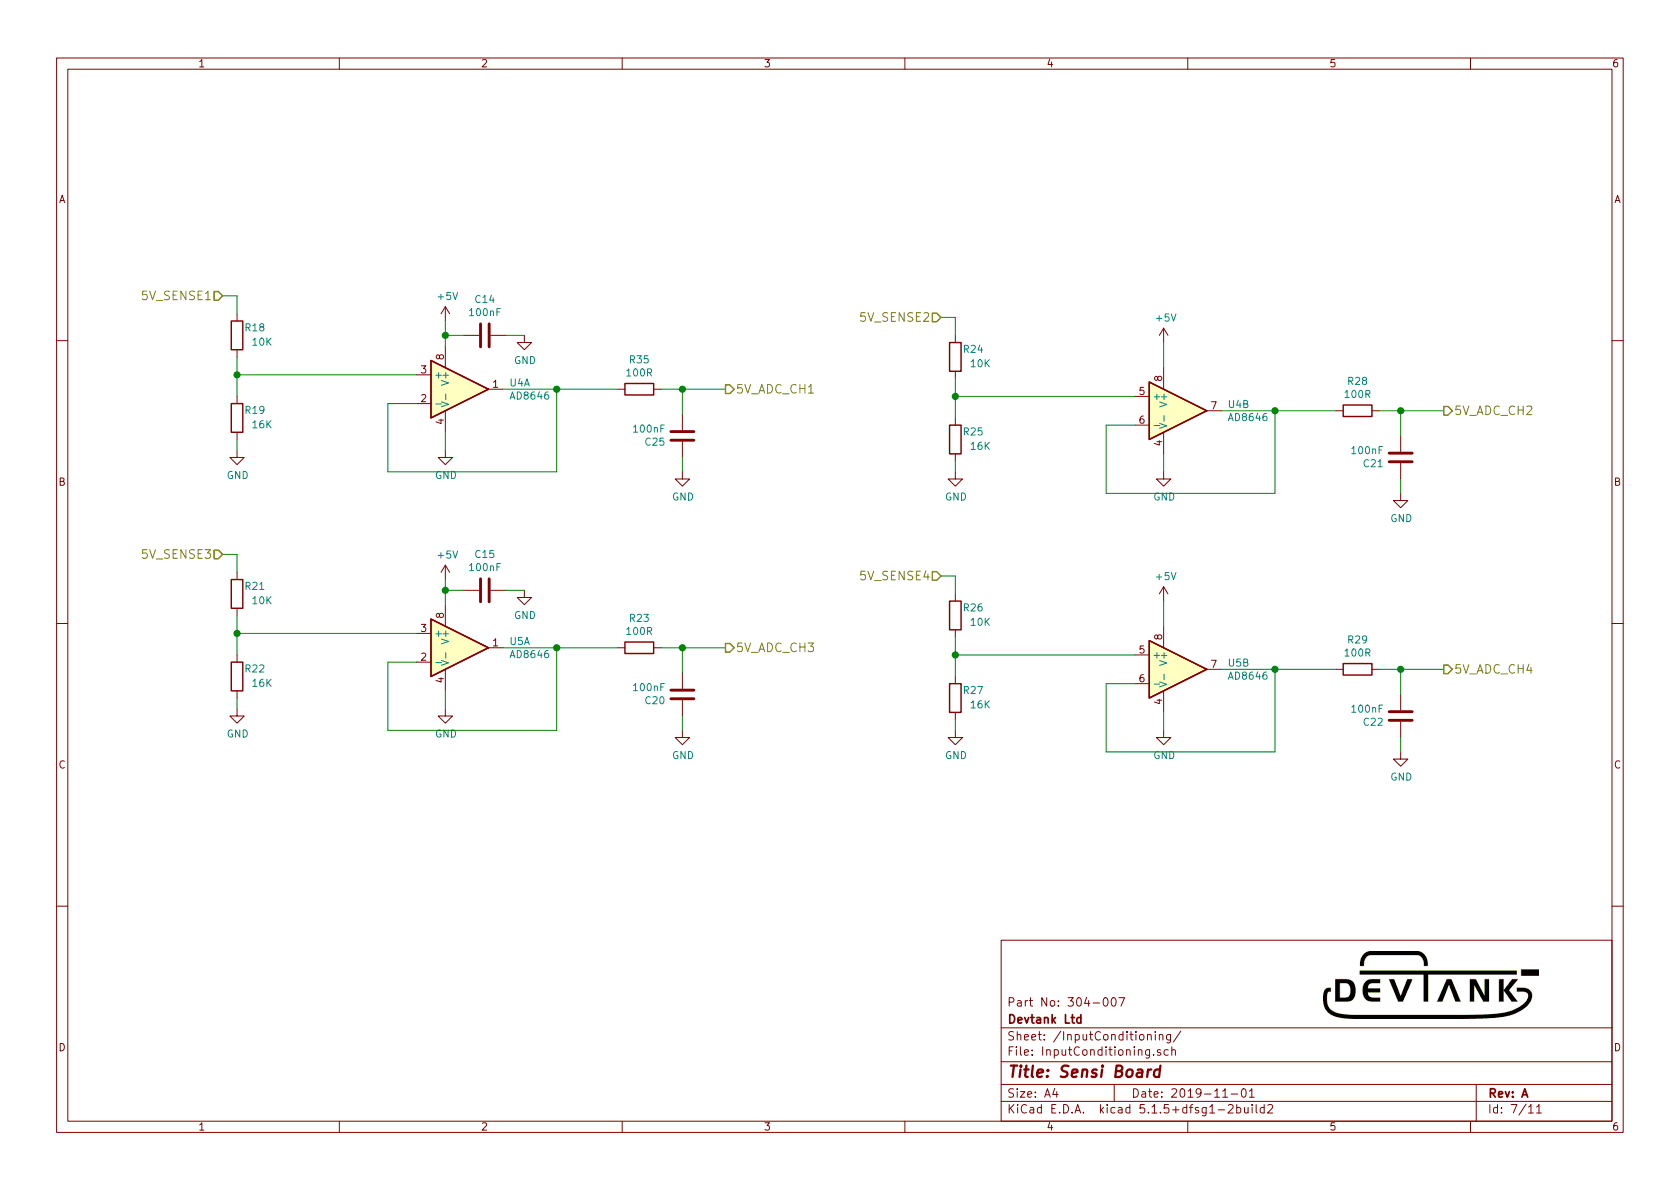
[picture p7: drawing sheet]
EESchema Schematic File Version 4
EELAYER 30 0
EELAYER END
$Descr A4 11693 8268
encoding utf-8
Sheet 7 11
Title "Sensi Board"
Date "2019-11-01"
Rev "A"
Comp "Devtank Ltd"
Comment1 "Part No: 304-007"
Comment2 ""
Comment3 ""
Comment4 ""
$EndDescr
Text HLabel 1550 2050 0    60   Input ~ 0
5V_SENSE1
Text HLabel 5050 2700 2    60   Output ~ 0
5V_ADC_CH1
Wire Wire Line
	3500 2700 3875 2700
Wire Wire Line
	2900 2800 2700 2800
Wire Wire Line
	2700 2800 2700 3275
Wire Wire Line
	2700 3275 3875 3275
Wire Wire Line
	3875 3275 3875 2700
$Comp
L Sensi_Board-rescue:C-device C25
U 1 1
P 4750 3025
AR Path="/5BC9D0F6/5C4F7D52" Ref="C25"  Part="1" 
AR Path="/5F14ACC5/5C4F7D52" Ref="C?"  Part="1" 
F 0 "C25" H 4865 3071 50  0000 L CNN
F 1 "100nF" H 4865 2980 50  0000 L CNN
F 2 "Capacitor_SMD:C_0603_1608Metric" H 4788 2875 50  0001 C CNN
F 3 "" H 4750 3025 50  0001 C CNN
F 4 "105-002" H 225 -5875 50  0001 C CNN "Devtank"
	1    4750 3025
	-1   0    0    1   
$EndComp
$Comp
L Sensi_Board-rescue:R-device R35
U 1 1
P 4450 2700
AR Path="/5BC9D0F6/5C4F7D58" Ref="R35"  Part="1" 
AR Path="/5F14ACC5/5C4F7D58" Ref="R?"  Part="1" 
F 0 "R35" V 4243 2700 50  0000 C CNN
F 1 "100R" V 4334 2700 50  0000 C CNN
F 2 "Resistor_SMD:R_0603_1608Metric" V 4380 2700 50  0001 C CNN
F 3 "" H 4450 2700 50  0001 C CNN
F 4 "101-018" H 225 -5875 50  0001 C CNN "Devtank"
	1    4450 2700
	0    1    1    0   
$EndComp
Wire Wire Line
	4750 2875 4750 2700
Wire Wire Line
	4750 2700 4600 2700
$Comp
L power:GND #PWR067
U 1 1
P 4750 3275
AR Path="/5BC9D0F6/5C4F7D60" Ref="#PWR067"  Part="1" 
AR Path="/5F14ACC5/5C4F7D60" Ref="#PWR?"  Part="1" 
F 0 "#PWR067" H 4750 3025 50  0001 C CNN
F 1 "GND" H 4755 3102 50  0000 C CNN
F 2 "" H 4750 3275 50  0001 C CNN
F 3 "" H 4750 3275 50  0001 C CNN
	1    4750 3275
	1    0    0    -1  
$EndComp
Wire Wire Line
	4750 3275 4750 3175
Wire Wire Line
	4300 2700 3875 2700
Connection ~ 3875 2700
Wire Wire Line
	5050 2700 4750 2700
Connection ~ 4750 2700
$Comp
L Sensi_Board-rescue:R-device R18
U 1 1
P 1650 2325
AR Path="/5BC9D0F6/5C7680D6" Ref="R18"  Part="1" 
AR Path="/5F14ACC5/5C7680D6" Ref="R?"  Part="1" 
F 0 "R18" H 1525 2275 50  0000 C CNN
F 1 "10K" H 1475 2375 50  0000 C CNN
F 2 "Resistor_SMD:R_0603_1608Metric" V 1580 2325 50  0001 C CNN
F 3 "" H 1650 2325 50  0001 C CNN
F 4 "101-010" H 225 -5875 50  0001 C CNN "Devtank"
	1    1650 2325
	-1   0    0    1   
$EndComp
Wire Wire Line
	1650 2600 1650 2475
$Comp
L Sensi_Board-rescue:R-device R19
U 1 1
P 1650 2900
AR Path="/5BC9D0F6/5C76B393" Ref="R19"  Part="1" 
AR Path="/5F14ACC5/5C76B393" Ref="R?"  Part="1" 
F 0 "R19" H 1525 2850 50  0000 C CNN
F 1 "16K" H 1475 2950 50  0000 C CNN
F 2 "Resistor_SMD:R_0603_1608Metric" V 1580 2900 50  0001 C CNN
F 3 "" H 1650 2900 50  0001 C CNN
F 4 "101-052" H 225 -5875 50  0001 C CNN "Devtank"
	1    1650 2900
	-1   0    0    1   
$EndComp
Wire Wire Line
	1650 2600 2900 2600
Wire Wire Line
	1650 2750 1650 2600
Connection ~ 1650 2600
$Comp
L power:GND #PWR048
U 1 1
P 1650 3125
AR Path="/5BC9D0F6/5C770D55" Ref="#PWR048"  Part="1" 
AR Path="/5F14ACC5/5C770D55" Ref="#PWR?"  Part="1" 
F 0 "#PWR048" H 1650 2875 50  0001 C CNN
F 1 "GND" H 1655 2952 50  0000 C CNN
F 2 "" H 1650 3125 50  0001 C CNN
F 3 "" H 1650 3125 50  0001 C CNN
	1    1650 3125
	1    0    0    -1  
$EndComp
Wire Wire Line
	1650 3050 1650 3125
Wire Wire Line
	1650 2175 1650 2050
Wire Wire Line
	1550 2050 1650 2050
$Comp
L Sensi_Board-rescue:AD8646-Devtank U4
U 2 1
P 8200 2850
F 0 "U4" H 8544 2896 50  0000 L CNN
F 1 "AD8646" H 8544 2805 50  0000 L CNN
F 2 "Package_SO:SOIC-8_3.9x4.9mm_P1.27mm" H 8200 2850 50  0001 C CNN
F 3 "" H 8200 2850 50  0001 C CNN
F 4 "120-006" H 8200 2850 50  0001 C CNN "Devtank"
	2    8200 2850
	1    0    0    -1  
$EndComp
$Comp
L Sensi_Board-rescue:AD8646-Devtank U4
U 1 1
P 3200 2700
F 0 "U4" H 3544 2746 50  0000 L CNN
F 1 "AD8646" H 3544 2655 50  0000 L CNN
F 2 "Package_SO:SOIC-8_3.9x4.9mm_P1.27mm" H 3200 2700 50  0001 C CNN
F 3 "" H 3200 2700 50  0001 C CNN
F 4 "120-006" H 3200 2700 50  0001 C CNN "Devtank"
	1    3200 2700
	1    0    0    -1  
$EndComp
$Comp
L power:+5V #PWR0229
U 1 1
P 3100 2225
F 0 "#PWR0229" H 3100 2075 50  0001 C CNN
F 1 "+5V" H 3115 2398 50  0000 C CNN
F 2 "" H 3100 2225 50  0001 C CNN
F 3 "" H 3100 2225 50  0001 C CNN
	1    3100 2225
	1    0    0    -1  
$EndComp
$Comp
L power:GND #PWR0230
U 1 1
P 3100 3125
F 0 "#PWR0230" H 3100 2875 50  0001 C CNN
F 1 "GND" H 3105 2952 50  0000 C CNN
F 2 "" H 3100 3125 50  0001 C CNN
F 3 "" H 3100 3125 50  0001 C CNN
	1    3100 3125
	1    0    0    -1  
$EndComp
Wire Wire Line
	3100 2400 3100 2325
Wire Wire Line
	3100 3000 3100 3125
Text HLabel 6550 2200 0    60   Input ~ 0
5V_SENSE2
Text HLabel 10050 2850 2    60   Output ~ 0
5V_ADC_CH2
Wire Wire Line
	8500 2850 8875 2850
Wire Wire Line
	7900 2950 7700 2950
Wire Wire Line
	7700 2950 7700 3425
Wire Wire Line
	7700 3425 8875 3425
Wire Wire Line
	8875 3425 8875 2850
$Comp
L Sensi_Board-rescue:C-device C21
U 1 1
P 9750 3175
AR Path="/5BC9D0F6/5FB1E8ED" Ref="C21"  Part="1" 
AR Path="/5F14ACC5/5FB1E8ED" Ref="C?"  Part="1" 
F 0 "C21" H 9865 3221 50  0000 L CNN
F 1 "100nF" H 9865 3130 50  0000 L CNN
F 2 "Capacitor_SMD:C_0603_1608Metric" H 9788 3025 50  0001 C CNN
F 3 "" H 9750 3175 50  0001 C CNN
F 4 "105-002" H 5225 -5725 50  0001 C CNN "Devtank"
	1    9750 3175
	-1   0    0    1   
$EndComp
$Comp
L Sensi_Board-rescue:R-device R28
U 1 1
P 9450 2850
AR Path="/5BC9D0F6/5FB1E8F4" Ref="R28"  Part="1" 
AR Path="/5F14ACC5/5FB1E8F4" Ref="R?"  Part="1" 
F 0 "R28" V 9243 2850 50  0000 C CNN
F 1 "100R" V 9334 2850 50  0000 C CNN
F 2 "Resistor_SMD:R_0603_1608Metric" V 9380 2850 50  0001 C CNN
F 3 "" H 9450 2850 50  0001 C CNN
F 4 "101-018" H 5225 -5725 50  0001 C CNN "Devtank"
	1    9450 2850
	0    1    1    0   
$EndComp
Wire Wire Line
	9750 3025 9750 2850
Wire Wire Line
	9750 2850 9600 2850
$Comp
L power:GND #PWR0231
U 1 1
P 9750 3425
AR Path="/5BC9D0F6/5FB1E8FC" Ref="#PWR0231"  Part="1" 
AR Path="/5F14ACC5/5FB1E8FC" Ref="#PWR?"  Part="1" 
F 0 "#PWR0231" H 9750 3175 50  0001 C CNN
F 1 "GND" H 9755 3252 50  0000 C CNN
F 2 "" H 9750 3425 50  0001 C CNN
F 3 "" H 9750 3425 50  0001 C CNN
	1    9750 3425
	1    0    0    -1  
$EndComp
Wire Wire Line
	9750 3425 9750 3325
Wire Wire Line
	9300 2850 8875 2850
Connection ~ 8875 2850
Wire Wire Line
	10050 2850 9750 2850
Connection ~ 9750 2850
$Comp
L Sensi_Board-rescue:R-device R24
U 1 1
P 6650 2475
AR Path="/5BC9D0F6/5FB1E908" Ref="R24"  Part="1" 
AR Path="/5F14ACC5/5FB1E908" Ref="R?"  Part="1" 
F 0 "R24" H 6525 2425 50  0000 C CNN
F 1 "10K" H 6475 2525 50  0000 C CNN
F 2 "Resistor_SMD:R_0603_1608Metric" V 6580 2475 50  0001 C CNN
F 3 "" H 6650 2475 50  0001 C CNN
F 4 "101-010" H 5225 -5725 50  0001 C CNN "Devtank"
	1    6650 2475
	-1   0    0    1   
$EndComp
Wire Wire Line
	6650 2750 6650 2625
$Comp
L Sensi_Board-rescue:R-device R25
U 1 1
P 6650 3050
AR Path="/5BC9D0F6/5FB1E910" Ref="R25"  Part="1" 
AR Path="/5F14ACC5/5FB1E910" Ref="R?"  Part="1" 
F 0 "R25" H 6525 3000 50  0000 C CNN
F 1 "16K" H 6475 3100 50  0000 C CNN
F 2 "Resistor_SMD:R_0603_1608Metric" V 6580 3050 50  0001 C CNN
F 3 "" H 6650 3050 50  0001 C CNN
F 4 "101-052" H 5225 -5725 50  0001 C CNN "Devtank"
	1    6650 3050
	-1   0    0    1   
$EndComp
Wire Wire Line
	6650 2750 7900 2750
Wire Wire Line
	6650 2900 6650 2750
Connection ~ 6650 2750
$Comp
L power:GND #PWR0232
U 1 1
P 6650 3275
AR Path="/5BC9D0F6/5FB1E919" Ref="#PWR0232"  Part="1" 
AR Path="/5F14ACC5/5FB1E919" Ref="#PWR?"  Part="1" 
F 0 "#PWR0232" H 6650 3025 50  0001 C CNN
F 1 "GND" H 6655 3102 50  0000 C CNN
F 2 "" H 6650 3275 50  0001 C CNN
F 3 "" H 6650 3275 50  0001 C CNN
	1    6650 3275
	1    0    0    -1  
$EndComp
Wire Wire Line
	6650 3200 6650 3275
Wire Wire Line
	6650 2325 6650 2200
Wire Wire Line
	6550 2200 6650 2200
$Comp
L power:+5V #PWR0233
U 1 1
P 8100 2375
F 0 "#PWR0233" H 8100 2225 50  0001 C CNN
F 1 "+5V" H 8115 2548 50  0000 C CNN
F 2 "" H 8100 2375 50  0001 C CNN
F 3 "" H 8100 2375 50  0001 C CNN
	1    8100 2375
	1    0    0    -1  
$EndComp
$Comp
L power:GND #PWR0234
U 1 1
P 8100 3275
F 0 "#PWR0234" H 8100 3025 50  0001 C CNN
F 1 "GND" H 8105 3102 50  0000 C CNN
F 2 "" H 8100 3275 50  0001 C CNN
F 3 "" H 8100 3275 50  0001 C CNN
	1    8100 3275
	1    0    0    -1  
$EndComp
Wire Wire Line
	8100 2550 8100 2375
Wire Wire Line
	8100 3150 8100 3275
Text HLabel 1550 3850 0    60   Input ~ 0
5V_SENSE3
Text HLabel 5050 4500 2    60   Output ~ 0
5V_ADC_CH3
Wire Wire Line
	3500 4500 3875 4500
Wire Wire Line
	2900 4600 2700 4600
Wire Wire Line
	2700 4600 2700 5075
Wire Wire Line
	2700 5075 3875 5075
Wire Wire Line
	3875 5075 3875 4500
$Comp
L Sensi_Board-rescue:C-device C20
U 1 1
P 4750 4825
AR Path="/5BC9D0F6/5FB528E5" Ref="C20"  Part="1" 
AR Path="/5F14ACC5/5FB528E5" Ref="C?"  Part="1" 
F 0 "C20" H 4865 4871 50  0000 L CNN
F 1 "100nF" H 4865 4780 50  0000 L CNN
F 2 "Capacitor_SMD:C_0603_1608Metric" H 4788 4675 50  0001 C CNN
F 3 "" H 4750 4825 50  0001 C CNN
F 4 "105-002" H 225 -4075 50  0001 C CNN "Devtank"
	1    4750 4825
	-1   0    0    1   
$EndComp
$Comp
L Sensi_Board-rescue:R-device R23
U 1 1
P 4450 4500
AR Path="/5BC9D0F6/5FB528EC" Ref="R23"  Part="1" 
AR Path="/5F14ACC5/5FB528EC" Ref="R?"  Part="1" 
F 0 "R23" V 4243 4500 50  0000 C CNN
F 1 "100R" V 4334 4500 50  0000 C CNN
F 2 "Resistor_SMD:R_0603_1608Metric" V 4380 4500 50  0001 C CNN
F 3 "" H 4450 4500 50  0001 C CNN
F 4 "101-018" H 225 -4075 50  0001 C CNN "Devtank"
	1    4450 4500
	0    1    1    0   
$EndComp
Wire Wire Line
	4750 4675 4750 4500
Wire Wire Line
	4750 4500 4600 4500
$Comp
L power:GND #PWR0235
U 1 1
P 4750 5075
AR Path="/5BC9D0F6/5FB528F4" Ref="#PWR0235"  Part="1" 
AR Path="/5F14ACC5/5FB528F4" Ref="#PWR?"  Part="1" 
F 0 "#PWR0235" H 4750 4825 50  0001 C CNN
F 1 "GND" H 4755 4902 50  0000 C CNN
F 2 "" H 4750 5075 50  0001 C CNN
F 3 "" H 4750 5075 50  0001 C CNN
	1    4750 5075
	1    0    0    -1  
$EndComp
Wire Wire Line
	4750 5075 4750 4975
Wire Wire Line
	4300 4500 3875 4500
Connection ~ 3875 4500
Wire Wire Line
	5050 4500 4750 4500
Connection ~ 4750 4500
$Comp
L Sensi_Board-rescue:R-device R21
U 1 1
P 1650 4125
AR Path="/5BC9D0F6/5FB52900" Ref="R21"  Part="1" 
AR Path="/5F14ACC5/5FB52900" Ref="R?"  Part="1" 
F 0 "R21" H 1525 4075 50  0000 C CNN
F 1 "10K" H 1475 4175 50  0000 C CNN
F 2 "Resistor_SMD:R_0603_1608Metric" V 1580 4125 50  0001 C CNN
F 3 "" H 1650 4125 50  0001 C CNN
F 4 "101-010" H 225 -4075 50  0001 C CNN "Devtank"
	1    1650 4125
	-1   0    0    1   
$EndComp
Wire Wire Line
	1650 4400 1650 4275
$Comp
L Sensi_Board-rescue:R-device R22
U 1 1
P 1650 4700
AR Path="/5BC9D0F6/5FB52908" Ref="R22"  Part="1" 
AR Path="/5F14ACC5/5FB52908" Ref="R?"  Part="1" 
F 0 "R22" H 1525 4650 50  0000 C CNN
F 1 "16K" H 1475 4750 50  0000 C CNN
F 2 "Resistor_SMD:R_0603_1608Metric" V 1580 4700 50  0001 C CNN
F 3 "" H 1650 4700 50  0001 C CNN
F 4 "101-052" H 225 -4075 50  0001 C CNN "Devtank"
	1    1650 4700
	-1   0    0    1   
$EndComp
Wire Wire Line
	1650 4400 2900 4400
Wire Wire Line
	1650 4550 1650 4400
Connection ~ 1650 4400
$Comp
L power:GND #PWR0236
U 1 1
P 1650 4925
AR Path="/5BC9D0F6/5FB52911" Ref="#PWR0236"  Part="1" 
AR Path="/5F14ACC5/5FB52911" Ref="#PWR?"  Part="1" 
F 0 "#PWR0236" H 1650 4675 50  0001 C CNN
F 1 "GND" H 1655 4752 50  0000 C CNN
F 2 "" H 1650 4925 50  0001 C CNN
F 3 "" H 1650 4925 50  0001 C CNN
	1    1650 4925
	1    0    0    -1  
$EndComp
Wire Wire Line
	1650 4850 1650 4925
Wire Wire Line
	1650 3975 1650 3850
Wire Wire Line
	1550 3850 1650 3850
$Comp
L Sensi_Board-rescue:AD8646-Devtank U5
U 2 1
P 8200 4650
F 0 "U5" H 8544 4696 50  0000 L CNN
F 1 "AD8646" H 8544 4605 50  0000 L CNN
F 2 "Package_SO:SOIC-8_3.9x4.9mm_P1.27mm" H 8200 4650 50  0001 C CNN
F 3 "" H 8200 4650 50  0001 C CNN
F 4 "120-006" H 8200 4650 50  0001 C CNN "Devtank"
	2    8200 4650
	1    0    0    -1  
$EndComp
$Comp
L Sensi_Board-rescue:AD8646-Devtank U5
U 1 1
P 3200 4500
F 0 "U5" H 3544 4546 50  0000 L CNN
F 1 "AD8646" H 3544 4455 50  0000 L CNN
F 2 "Package_SO:SOIC-8_3.9x4.9mm_P1.27mm" H 3200 4500 50  0001 C CNN
F 3 "" H 3200 4500 50  0001 C CNN
F 4 "120-006" H 3200 4500 50  0001 C CNN "Devtank"
	1    3200 4500
	1    0    0    -1  
$EndComp
$Comp
L power:+5V #PWR0237
U 1 1
P 3100 4025
F 0 "#PWR0237" H 3100 3875 50  0001 C CNN
F 1 "+5V" H 3115 4198 50  0000 C CNN
F 2 "" H 3100 4025 50  0001 C CNN
F 3 "" H 3100 4025 50  0001 C CNN
	1    3100 4025
	1    0    0    -1  
$EndComp
$Comp
L power:GND #PWR0238
U 1 1
P 3100 4925
F 0 "#PWR0238" H 3100 4675 50  0001 C CNN
F 1 "GND" H 3105 4752 50  0000 C CNN
F 2 "" H 3100 4925 50  0001 C CNN
F 3 "" H 3100 4925 50  0001 C CNN
	1    3100 4925
	1    0    0    -1  
$EndComp
Wire Wire Line
	3100 4800 3100 4925
Text HLabel 6550 4000 0    60   Input ~ 0
5V_SENSE4
Text HLabel 10050 4650 2    60   Output ~ 0
5V_ADC_CH4
Wire Wire Line
	8500 4650 8875 4650
Wire Wire Line
	7900 4750 7700 4750
Wire Wire Line
	7700 4750 7700 5225
Wire Wire Line
	7700 5225 8875 5225
Wire Wire Line
	8875 5225 8875 4650
$Comp
L Sensi_Board-rescue:C-device C22
U 1 1
P 9750 4975
AR Path="/5BC9D0F6/5FB5293C" Ref="C22"  Part="1" 
AR Path="/5F14ACC5/5FB5293C" Ref="C?"  Part="1" 
F 0 "C22" H 9865 5021 50  0000 L CNN
F 1 "100nF" H 9865 4930 50  0000 L CNN
F 2 "Capacitor_SMD:C_0603_1608Metric" H 9788 4825 50  0001 C CNN
F 3 "" H 9750 4975 50  0001 C CNN
F 4 "105-002" H 5225 -3925 50  0001 C CNN "Devtank"
	1    9750 4975
	-1   0    0    1   
$EndComp
$Comp
L Sensi_Board-rescue:R-device R29
U 1 1
P 9450 4650
AR Path="/5BC9D0F6/5FB52943" Ref="R29"  Part="1" 
AR Path="/5F14ACC5/5FB52943" Ref="R?"  Part="1" 
F 0 "R29" V 9243 4650 50  0000 C CNN
F 1 "100R" V 9334 4650 50  0000 C CNN
F 2 "Resistor_SMD:R_0603_1608Metric" V 9380 4650 50  0001 C CNN
F 3 "" H 9450 4650 50  0001 C CNN
F 4 "101-018" H 5225 -3925 50  0001 C CNN "Devtank"
	1    9450 4650
	0    1    1    0   
$EndComp
Wire Wire Line
	9750 4825 9750 4650
Wire Wire Line
	9750 4650 9600 4650
$Comp
L power:GND #PWR0239
U 1 1
P 9750 5225
AR Path="/5BC9D0F6/5FB5294B" Ref="#PWR0239"  Part="1" 
AR Path="/5F14ACC5/5FB5294B" Ref="#PWR?"  Part="1" 
F 0 "#PWR0239" H 9750 4975 50  0001 C CNN
F 1 "GND" H 9755 5052 50  0000 C CNN
F 2 "" H 9750 5225 50  0001 C CNN
F 3 "" H 9750 5225 50  0001 C CNN
	1    9750 5225
	1    0    0    -1  
$EndComp
Wire Wire Line
	9750 5225 9750 5125
Wire Wire Line
	9300 4650 8875 4650
Connection ~ 8875 4650
Wire Wire Line
	10050 4650 9750 4650
Connection ~ 9750 4650
$Comp
L Sensi_Board-rescue:R-device R26
U 1 1
P 6650 4275
AR Path="/5BC9D0F6/5FB52957" Ref="R26"  Part="1" 
AR Path="/5F14ACC5/5FB52957" Ref="R?"  Part="1" 
F 0 "R26" H 6525 4225 50  0000 C CNN
F 1 "10K" H 6475 4325 50  0000 C CNN
F 2 "Resistor_SMD:R_0603_1608Metric" V 6580 4275 50  0001 C CNN
F 3 "" H 6650 4275 50  0001 C CNN
F 4 "101-010" H 5225 -3925 50  0001 C CNN "Devtank"
	1    6650 4275
	-1   0    0    1   
$EndComp
Wire Wire Line
	6650 4550 6650 4425
$Comp
L Sensi_Board-rescue:R-device R27
U 1 1
P 6650 4850
AR Path="/5BC9D0F6/5FB5295F" Ref="R27"  Part="1" 
AR Path="/5F14ACC5/5FB5295F" Ref="R?"  Part="1" 
F 0 "R27" H 6525 4800 50  0000 C CNN
F 1 "16K" H 6475 4900 50  0000 C CNN
F 2 "Resistor_SMD:R_0603_1608Metric" V 6580 4850 50  0001 C CNN
F 3 "" H 6650 4850 50  0001 C CNN
F 4 "101-052" H 5225 -3925 50  0001 C CNN "Devtank"
	1    6650 4850
	-1   0    0    1   
$EndComp
Wire Wire Line
	6650 4550 7900 4550
Wire Wire Line
	6650 4700 6650 4550
Connection ~ 6650 4550
$Comp
L power:GND #PWR0240
U 1 1
P 6650 5075
AR Path="/5BC9D0F6/5FB52968" Ref="#PWR0240"  Part="1" 
AR Path="/5F14ACC5/5FB52968" Ref="#PWR?"  Part="1" 
F 0 "#PWR0240" H 6650 4825 50  0001 C CNN
F 1 "GND" H 6655 4902 50  0000 C CNN
F 2 "" H 6650 5075 50  0001 C CNN
F 3 "" H 6650 5075 50  0001 C CNN
	1    6650 5075
	1    0    0    -1  
$EndComp
Wire Wire Line
	6650 5000 6650 5075
Wire Wire Line
	6650 4125 6650 4000
Wire Wire Line
	6550 4000 6650 4000
$Comp
L power:+5V #PWR0241
U 1 1
P 8100 4175
F 0 "#PWR0241" H 8100 4025 50  0001 C CNN
F 1 "+5V" H 8115 4348 50  0000 C CNN
F 2 "" H 8100 4175 50  0001 C CNN
F 3 "" H 8100 4175 50  0001 C CNN
	1    8100 4175
	1    0    0    -1  
$EndComp
$Comp
L power:GND #PWR0242
U 1 1
P 8100 5075
F 0 "#PWR0242" H 8100 4825 50  0001 C CNN
F 1 "GND" H 8105 4902 50  0000 C CNN
F 2 "" H 8100 5075 50  0001 C CNN
F 3 "" H 8100 5075 50  0001 C CNN
	1    8100 5075
	1    0    0    -1  
$EndComp
Wire Wire Line
	8100 4350 8100 4175
Wire Wire Line
	8100 4950 8100 5075
$Comp
L device:C C14
U 1 1
P 3375 2325
F 0 "C14" V 3123 2325 50  0000 C CNN
F 1 "100nF" V 3214 2325 50  0000 C CNN
F 2 "Capacitor_SMD:C_0402_1005Metric" H 3413 2175 50  0001 C CNN
F 3 "" H 3375 2325 50  0001 C CNN
F 4 "105-019" H 3375 2325 50  0001 C CNN "Devtank"
	1    3375 2325
	0    1    1    0   
$EndComp
$Comp
L power:GND #PWR05
U 1 1
P 3650 2325
F 0 "#PWR05" H 3650 2075 50  0001 C CNN
F 1 "GND" H 3655 2152 50  0000 C CNN
F 2 "" H 3650 2325 50  0001 C CNN
F 3 "" H 3650 2325 50  0001 C CNN
	1    3650 2325
	1    0    0    -1  
$EndComp
Wire Wire Line
	3225 2325 3100 2325
Connection ~ 3100 2325
Wire Wire Line
	3100 2325 3100 2225
Wire Wire Line
	3525 2325 3650 2325
$Comp
L device:C C15
U 1 1
P 3375 4100
F 0 "C15" V 3123 4100 50  0000 C CNN
F 1 "100nF" V 3214 4100 50  0000 C CNN
F 2 "Capacitor_SMD:C_0402_1005Metric" H 3413 3950 50  0001 C CNN
F 3 "" H 3375 4100 50  0001 C CNN
F 4 "105-019" H 3375 4100 50  0001 C CNN "Devtank"
	1    3375 4100
	0    1    1    0   
$EndComp
$Comp
L power:GND #PWR06
U 1 1
P 3650 4100
F 0 "#PWR06" H 3650 3850 50  0001 C CNN
F 1 "GND" H 3655 3927 50  0000 C CNN
F 2 "" H 3650 4100 50  0001 C CNN
F 3 "" H 3650 4100 50  0001 C CNN
	1    3650 4100
	1    0    0    -1  
$EndComp
Wire Wire Line
	3225 4100 3100 4100
Wire Wire Line
	3525 4100 3650 4100
Wire Wire Line
	3100 4025 3100 4100
Wire Wire Line
	3100 4100 3100 4200
Connection ~ 3100 4100
$EndSCHEMATC
